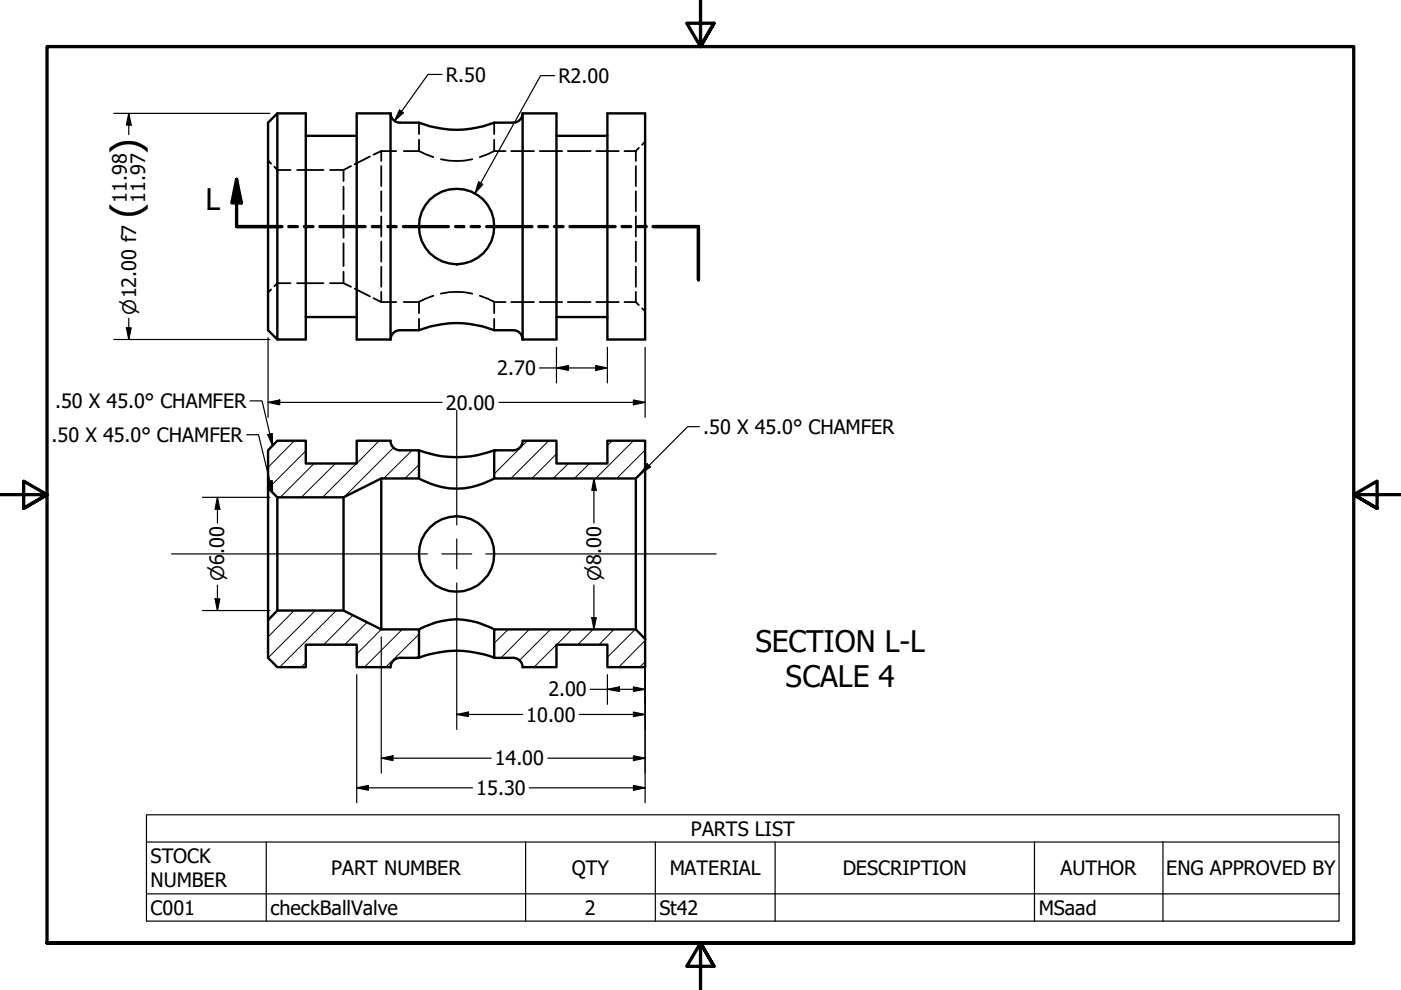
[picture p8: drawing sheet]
<svg xmlns="http://www.w3.org/2000/svg" width="297mm" height="210mm" viewBox="0 0 297 210" stroke-linecap="round" stroke-linejoin="round" font-family="sans-serif">
<!-- layer: Hatch (ANSI) -->
<g fill="none" stroke="#000" stroke-width=".21">
<path d="M62.4 93.4l-5.6 5.7M64.8 95.6l-7.9 7.9M66.6 98.3l-7.2 7.1M71.1 98.3l-7.2 7.1M75.6 98.3l-7.2 7.1M75.9 93.4l-.3 .4M80.4 93.4l-4.8 4.9M83.4 94.9l-10.4 10.5M87.4 95.5l-6.1 5.9M88.8 98.5l-2.9 2.9M105.3 95.5l-.5 .5M111.8 93.4l-7 7.1"/>
<path d="M116.3 93.4l-8 8M118 96.2l-5.2 5.2M120.5 98.3l-3.2 3.1M125 98.3l-3.2 3.1M129.8 93.4l-1 1.1M134.3 93.4l-8 8M136.8 95.4l-6.1 6M62.4 129.4l-5.6 5.6M66.9 129.4l-10.1 10.1M71.3 129.4l-12 12M74.8 130.5l-6.2 6.2M77.8 132l-4.7 4.7"/>
<path d="M80.8 133.4l-5.2 5.3M85.3 133.4l-8 8M88.8 138.9l-.5 .6M88.8 134.5l-7 6.9M107.8 133.4l-3 3M112.2 133.4l-6 6.1M116.7 133.4l-6.5 6.6M118 136.7l-4.8 4.7M121.2 133.4l-3.2 3.3M125.7 133.4l-3.2 3.3M130.2 133.4l-3.2 3.3M134.7 133.4l-5.9 6"/>
<path d="M136.8 135.8l-5.6 5.6M64.8 140.5l-1 .9M118 141.1l-.3 .3M136.8 140.3l-1.2 1.1"/>
</g>
<!-- layer: Hidden (ANSI) -->
<g fill="none" stroke="#000" stroke-width=".38">
<path d="M56.8 34l.7 .7M58.2 35.3l.6 .7h2.8M63 36h5.6M70 36h2.8M72.8 36v2.4M72.8 39.6v4.8M74.4 35.2l-1.6 .8M78.4 33.2l-3.2 1.6M80.8 32v2.1M80.8 35.2v4.3M80.8 32h3.2M80.8 32l-1.6 .8"/>
<path d="M85.6 32h3.2M88.8 32l3.1 1.3M88.8 26v2.4M88.8 29.6v2.4M93.5 33.8a14.8 14.8 0 0 0 6.6 0M104.8 32l-3.1 1.3M104.8 26v2.4M104.8 29.6v2.4M104.8 32h2.4M108.4 32h4.8M114.4 32h4.8M120.4 32h4.8"/>
<path d="M126.4 32h4.8M132.4 32h2.4M134.8 35.2v4.3M135.4 31.3l-.6 .7v2.1M136.8 30l-.7 .7M72.8 45.6v4.8M72.8 51.6v4.8M72.8 57.6v2.4M80.8 40.5v4.3M80.8 45.9v4.2M80.8 51.2v4.3M80.8 56.6v4.2"/>
<path d="M134.8 40.5v4.3M134.8 45.9v4.2M134.8 51.2v4.3M134.8 56.6v4.2M57.5 61.4l-.7 .6M61.6 60h-2.8l-.6 .7M63 60h5.6M70 60h2.8M72.8 60l1.6 .8M75.2 61.2l3.2 1.6M79.2 63.2l1.6 .8M80.8 61.9v2.1"/>
<path d="M80.8 64h3.2M85.6 64h3.2M88.8 64v2.4M88.8 67.6v2.4M91.9 62.7l-3.1 1.3M93.5 62.3a14.8 14.8 0 0 1 6.6 0M101.7 62.7l3.1 1.3M104.8 64v2.4M104.8 67.6v2.4M104.8 64h2.4M108.4 64h4.8M114.4 64h4.8"/>
<path d="M120.4 64h4.8M126.4 64h4.8M132.4 64h2.4M134.8 61.9v2.1M134.8 64l.6 .7M136.1 65.4l.7 .6"/>
</g>
<!-- layer: Visible (ANSI) -->
<g fill="none" stroke="#000" stroke-width=".51">
<path d="M56.8 26l2-2v48l-2-2zM58.8 24h6v48h-6M64.8 28.8h10.8M75.6 24h7.2v48h-7.2zM82.8 24a2 2 0 0 0 2 2M84.8 26h4a21.6 21.6 0 0 0 16 0h4M110.8 24a2 2 0 0 1-2 2M110.8 24h7.2v48h-7.2zM118 28.8h10.8M128.8 24h8v48h-8zM64.8 67.2h10.8M84.8 70a2 2 0 0 0-2 2"/>
<path d="M84.8 70h4a21.6 21.6 0 0 1 16 0h4M108.8 70a2 2 0 0 1 2 2M118 67.2h10.8M82.8 93.5a2 2 0 0 0 2 2M82.8 93.4h-7.2v4.9h-10.8v-4.9h-6l-2 2.1v8M84.8 95.5h4v5.9h-8l-8 4h-14l-2-1.9M88.8 95.5a22.5 22.5 0 0 0 16 0M108.8 95.5h-4v5.9h30M110.8 93.5a2 2 0 0 1-2 2M110.8 93.4h7.2v4.9h10.8v-4.9h8v6.1l-2 1.9M136.8 99.5v36M56.8 103.5v28"/>
<path d="M58.8 105.4v24M72.8 105.4v24M80.8 101.4v32M88.8 101.4a15.8 15.8 0 0 0 16 0M134.8 101.4v32M58.8 129.4l-2 2.1v8l2 1.9h6v-4.7h10.8v4.7h7.2a2 2 0 0 1 2-1.9M58.8 129.4h14l8 4h8v6.1h-4M88.8 133.4a15.8 15.8 0 0 1 16 0M88.8 139.5a21.6 21.6 0 0 1 16 0M136.8 135.5l-2-2.1h-30v6.1h4M136.8 135.5v5.9h-8v-4.7h-10.8v4.7l-7.2 .1a2 2 0 0 0-2-2"/>
<circle cx="96.8" cy="48" r="8"/>
<circle cx="96.8" cy="117.5" r="8"/>
</g>
<!-- layer: Section Line (ANSI) -->
<g fill="none" stroke="#000" stroke-width=".7">
<path d="M50.2 38l1 5h-2.1zM50.2 38v10h9.6M61.2 48h1.9M64.5 48h1.9M67.8 48h9.6M78.9 48h1.8M82.2 48h1.8M85.5 48h9.6M96.6 48h1.8M99.9 48h1.8M103.2 48h9.6M114.2 48h1.9"/>
<path d="M117.5 48h1.9M120.8 48h9.6M131.9 48h1.8M135.2 48h1.8M138.5 48h9.6v11.3"/>
</g>
<path d="M50.2 38l1 5h-2.1z" fill-rule="evenodd" fill="#000"/>
<!-- layer: Symbol (ANSI) -->
<g fill="none" stroke="#000" stroke-width=".25">
<path d="M52.3 92.2h2.5l3 12.2M53 85h2.6l2.2 9.5M56.8 92.2l.9-.3 .1 2.6zM137.2 98.3l.7 .7-2.1 1.4zM148.3 90.5h-2.5l-10 9.9M56.7 102.1l1-.2 .1 2.5zM31.1 178.5v-5.7h252.8v5.7M31.1 178.5h252.8v11M31.1 178.5v16.8h252.8v-5.8M56.5 178.5v16.8M111.4 178.5v16.8M138.9 178.5v16.8"/>
<path d="M164.3 178.5v16.8M219.3 178.5v16.8M246.6 178.5v16.8M31.1 189.5h252.8"/>
</g>
<!-- layer: Border (ANSI) -->
<path d="M148.5 -.1v10l-2.9-5h5.8l-2.9 5 2.9-5M0 104.9h10l-5-2.9v5.8l5-2.9-5 2.9M297 104.9h-10l5-2.9v5.8l-5-2.9 5 2.9M10 199.9v-190h277v190h-277h277M151.4 204.9l-2.9-5 2.9 5h-5.8l2.9-5v10" fill="none" stroke="#000" stroke-width=".7"/>
<!-- layer: Dimension (ANSI) -->
<g fill="none" stroke="#000" stroke-width=".25">
<path d="M93.7 15.8h-3l-7.1 9.8M117.6 16h-3l-13.9 25M24.1 24h33.1M27.3 24l.5 2.5h-1zM27.3 24v4.5M84.7 23.3l.8 .6-1.9 1.7zM101.5 38.6l.9 .5-1.7 1.9zM24.1 72h33.1M26.8 69.5h1l-.5 2.5zM27.3 67.5v4.5M56.8 71.6v16.9M114.4 78h14.4"/>
<path d="M118 78l2.5-.5v1zM118 73.6v7.6M126.3 77.5l2.5 .5-2.5 .5zM128.8 73.6v7.6M136.8 73.6v14.9M56.8 85.3l2.5-.5v1zM56.8 85.3h36.9M105.8 85.3h31M134.3 84.8l2.5 .5-2.5 .5zM42.9 105.4h14.3M46.1 105.4l.5 2.6h-1zM46.1 105.4v5.5"/>
<path d="M125.9 101.4l.5 2.6h-.9zM125.9 101.4v9.5M42.9 129.4h14.3M45.6 127h1l-.5 2.4zM46.1 124.1v5.3M80.8 135v28.9M125.5 131h.9l-.5 2.4zM125.9 124.1v9.3M136.8 137.1v33.1M75.6 143v27.2M96.8 151.5l2.5-.5v.9zM96.8 151.5h14"/>
<path d="M96.8 151.3v3.4M122.8 151.5h14M125.2 146.1h11.6M128.8 146.1l2.5-.5v1zM128.8 143v6.3M134.3 151l2.5 .5-2.5 .4zM134.3 145.6l2.5 .5-2.5 .5zM75.6 167l2.5-.5v1zM75.6 167h24.6M80.8 160.8l2.5-.6v1.1zM80.8 160.8h23.3M112.2 167h24.6"/>
<path d="M116.1 160.8h20.7M134.3 160.2l2.5 .6-2.5 .5zM134.3 166.5l2.5 .5-2.5 .5z"/>
</g>
<g fill="#000">
<path d="M27.3 24l.5 2.5h-1z" fill-rule="evenodd"/>
<path d="M84.7 23.3l.8 .6-1.9 1.7z" fill-rule="evenodd"/>
<path d="M101.5 38.6l.9 .5-1.7 1.9z" fill-rule="evenodd"/>
<path d="M26.8 69.5h1l-.5 2.5z" fill-rule="evenodd"/>
<path d="M118 78l2.5-.5v1z" fill-rule="evenodd"/>
<path d="M126.3 77.5l2.5 .5-2.5 .5z" fill-rule="evenodd"/>
<path d="M56.8 85.3l2.5-.5v1z" fill-rule="evenodd"/>
<path d="M134.3 84.8l2.5 .5-2.5 .5z" fill-rule="evenodd"/>
<path d="M46.1 105.4l.5 2.6h-1z" fill-rule="evenodd"/>
<path d="M125.9 101.4l.5 2.6h-.9z" fill-rule="evenodd"/>
<path d="M45.6 127h1l-.5 2.4z" fill-rule="evenodd"/>
<path d="M125.5 131h.9l-.5 2.4z" fill-rule="evenodd"/>
<path d="M96.8 151.5l2.5-.5v.9z" fill-rule="evenodd"/>
<path d="M128.8 146.1l2.5-.5v1z" fill-rule="evenodd"/>
<path d="M134.3 151l2.5 .5-2.5 .4z" fill-rule="evenodd"/>
<path d="M134.3 145.6l2.5 .5-2.5 .5z" fill-rule="evenodd"/>
<path d="M75.6 167l2.5-.5v1z" fill-rule="evenodd"/>
<path d="M80.8 160.8l2.5-.6v1.1z" fill-rule="evenodd"/>
<path d="M134.3 160.2l2.5 .6-2.5 .5z" fill-rule="evenodd"/>
<path d="M134.3 166.5l2.5 .5-2.5 .5z" fill-rule="evenodd"/>
</g>
<!-- layer: Center Mark (ANSI) -->
<path d="M96.8 87v24.3M36.4 117.4h54.2M93.7 117.4h6.3M96.8 114.3v6.3M103 117.4h48.8M96.8 123.6v27.7" fill="none" stroke="#000" stroke-width=".25"/>
<!-- layer: Symbol (ANSI) -->
<g fill="#000">
<path d="M56.8 92.2l.9-.3 .1 2.6z" fill-rule="evenodd"/>
<path d="M137.2 98.3l.7 .7-2.1 1.4z" fill-rule="evenodd"/>
<path d="M56.7 102.1l1-.2 .1 2.5z" fill-rule="evenodd"/>
</g>
<g font-size="8.4">
<text x="29.7" y="32.5" transform="rotate(-90 29.7 32.5)">)</text>
<text x="29.7" y="46.2" transform="rotate(-90 29.7 46.2)">(</text>
</g>
<g font-size="6.3">
<text x="43.6" y="44.5">L</text>
<text x="160.1" y="138.1">SECTION L-L</text>
<text x="166.6" y="145.6">SCALE 4</text>
</g>
<g font-size="4.2">
<text x="94.6" y="17.3">R.50</text>
<text x="118.4" y="17.6">R2.00</text>
<text x="26.9" y="43" transform="rotate(-90 26.9 43)">11.98</text>
<text x="30.8" y="43" transform="rotate(-90 30.8 43)">11.97</text>
<text x="105.4" y="79.5">2.70</text>
<text x="11.7" y="86.5">.50 X 45.0° CHAMFER</text>
<text x="94.6" y="86.8">20.00</text>
<text x="10.9" y="93.7">.50 X 45.0° CHAMFER</text>
<text x="149.1" y="92">.50 X 45.0° CHAMFER</text>
<text x="47.6" y="116.2" transform="rotate(-90 47.6 116.2)">00</text>
<text x="127.4" y="116.2" transform="rotate(-90 127.4 116.2)">00</text>
<text x="116.3" y="147.7">2.00</text>
<text x="111.6" y="153">10.00</text>
<text x="104.9" y="162.3">14.00</text>
<text x="101" y="168.6">15.30</text>
<text x="146.5" y="177.2">PARTS LIST</text>
<text x="31.9" y="183">STOCK</text>
<text x="70.2" y="185.5">PART NUMBER</text>
<text x="121.2" y="185.6">QTY</text>
<text x="142" y="185.5">MATERIAL</text>
<text x="178.7" y="185.6">DESCRIPTION</text>
<text x="224.9" y="185.6">AUTHOR</text>
<text x="247.3" y="185.6">ENG APPROVED BY</text>
<text x="31.9" y="188.1">NUMBER</text>
<text x="31.9" y="194">C001</text>
<text x="57.3" y="194">checkBallValve</text>
<text x="124" y="194">2</text>
<text x="139.8" y="194">St42</text>
<text x="220.2" y="194">MSaad</text>
</g>
<g font-size="3.9">
<text x="28.9" y="66.7" transform="rotate(-90 28.9 66.7)">⌀12.00 f7</text>
<text x="47.6" y="123.2" transform="rotate(-90 47.6 123.2)">⌀6.</text>
<text x="127.4" y="123.2" transform="rotate(-90 127.4 123.2)">⌀8.</text>
</g>
</svg>
